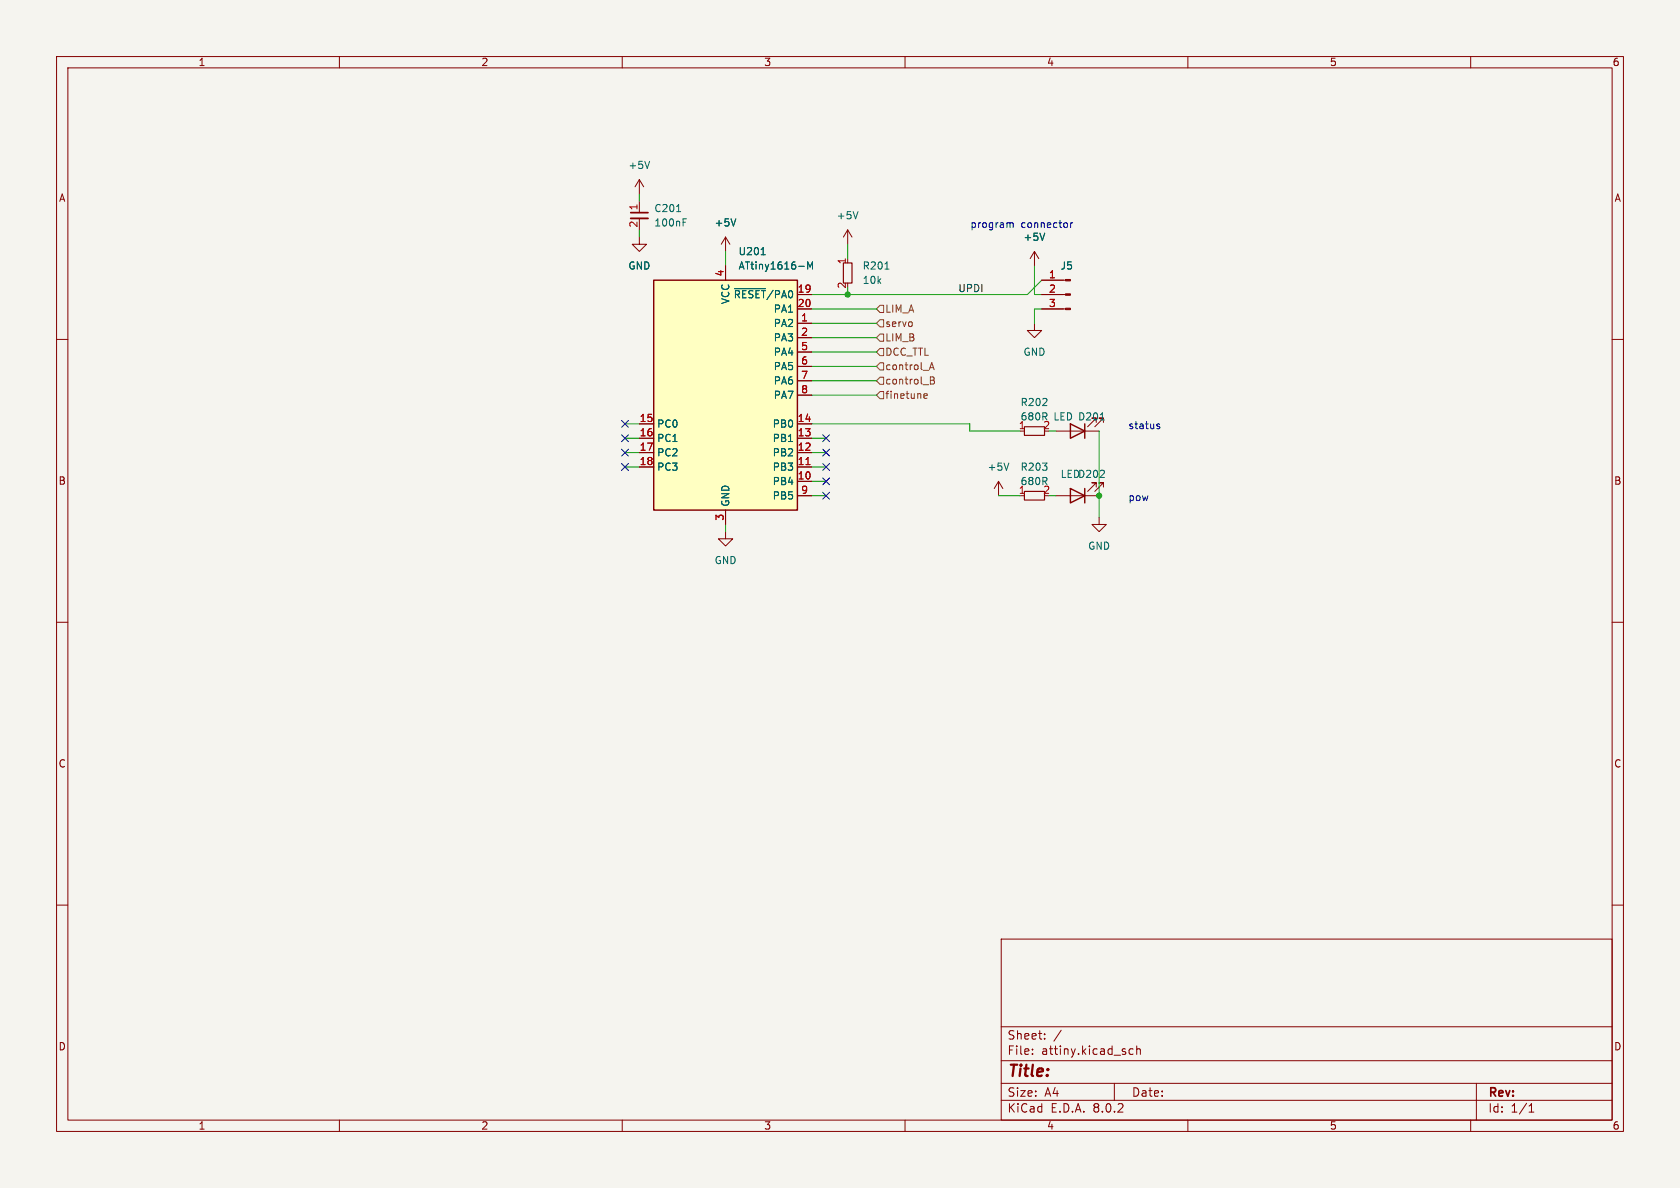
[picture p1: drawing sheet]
(kicad_sch (version 20230121) (generator eeschema)

 (paper "A4")

 (lib_symbols
  (symbol "Connector:Conn_01x03_Pin" (pin_names (offset 1.016) hide) (in_bom yes) (on_board yes)
   (property "Reference" "J" (at 0 5.08 0) (effects (font (size 1.27 1.27))))
   (property "Value" "Conn_01x03_Pin" (at 0 -5.08 0) (effects (font (size 1.27 1.27))))
   (property "Footprint" "" (at 0 0 0) (effects (font (size 1.27 1.27)) hide))
   (property "Datasheet" "~" (at 0 0 0) (effects (font (size 1.27 1.27)) hide))
   (property "ki_locked" "" (at 0 0 0) (effects (font (size 1.27 1.27))))
   (symbol "Conn_01x03_Pin_1_1"
    (polyline (pts (xy 1.27 -2.54) (xy 0.8636 -2.54)) (stroke (width 0.1524) (type default)) (fill (type none)))
    (polyline (pts (xy 1.27 0) (xy 0.8636 0)) (stroke (width 0.1524) (type default)) (fill (type none)))
    (polyline (pts (xy 1.27 2.54) (xy 0.8636 2.54)) (stroke (width 0.1524) (type default)) (fill (type none)))
    (rectangle (start 0.8636 -2.413) (end 0 -2.667) (stroke (width 0.1524) (type default)) (fill (type outline)))
    (rectangle (start 0.8636 0.127) (end 0 -0.127) (stroke (width 0.1524) (type default)) (fill (type outline)))
    (rectangle (start 0.8636 2.667) (end 0 2.413) (stroke (width 0.1524) (type default)) (fill (type outline)))
    (pin passive line (at 5.08 2.54 180) (length 3.81) (name "Pin_1" (effects (font (size 1.27 1.27)))) (number "1" (effects (font (size 1.27 1.27)))))
    (pin passive line (at 5.08 0 180) (length 3.81) (name "Pin_2" (effects (font (size 1.27 1.27)))) (number "2" (effects (font (size 1.27 1.27)))))
    (pin passive line (at 5.08 -2.54 180) (length 3.81) (name "Pin_3" (effects (font (size 1.27 1.27)))) (number "3" (effects (font (size 1.27 1.27)))))))
  (symbol "capacitor_miscellaneous:C_0603_100nF" (in_bom yes) (on_board yes)
   (property "Reference" "C" (at 1.27 2.54 0) (effects (font (size 1.27 1.27))))
   (property "Value" "100nF" (at 3.81 -2.54 0) (effects (font (size 1.27 1.27))))
   (property "Footprint" "Capacitor_SMD:C_0603_1608Metric" (at 0 0 0) (effects (font (size 1.27 1.27)) hide))
   (property "Datasheet" "" (at 0 0 0) (effects (font (size 1.27 1.27)) hide))
   (property "JLCPCB Part#" "C14663" (at 0 0 0) (effects (font (size 1.27 1.27)) hide))
   (symbol "C_0603_100nF_0_1"
    (polyline (pts (xy -1.524 -0.508) (xy 1.524 -0.508)) (stroke (width 0.3302) (type default)) (fill (type none)))
    (polyline (pts (xy -1.524 0.508) (xy 1.524 0.508)) (stroke (width 0.3048) (type default)) (fill (type none))))
   (symbol "C_0603_100nF_1_1"
    (pin passive line (at 0 2.54 270) (length 2.032) (name "~" (effects (font (size 1.27 1.27)))) (number "1" (effects (font (size 1.27 1.27)))))
    (pin passive line (at 0 -2.54 90) (length 2.032) (name "~" (effects (font (size 1.27 1.27)))) (number "2" (effects (font (size 1.27 1.27)))))))
  (symbol "custom_kicad_lib_sk:ATtiny1616-M" (in_bom yes) (on_board yes)
   (property "Reference" "U" (at -12.7 21.59 0) (effects (font (size 1.27 1.27)) (justify left bottom)))
   (property "Value" "ATtiny1616-M" (at 2.54 -21.59 0) (effects (font (size 1.27 1.27)) (justify left top)))
   (property "Footprint" "custom_kicad_lib_sk:VQFN-20-1EP_3x3mm_P0.4mm_EP1.7x1.7mm" (at 0 3.81 0) (effects (font (size 1.27 1.27) italic) hide))
   (property "Datasheet" "http://ww1.microchip.com/downloads/en/DeviceDoc/ATtiny3216_ATtiny1616-data-sheet-40001997B.pdf" (at 0 0 0) (effects (font (size 1.27 1.27)) hide))
   (property "JLCPCB Part#" "C507118" (at 0 -2.54 0) (effects (font (size 1.27 1.27)) hide))
   (symbol "ATtiny1616-M_0_1"
    (rectangle (start -12.7 -20.32) (end 12.7 20.32) (stroke (width 0.254) (type default)) (fill (type background))))
   (symbol "ATtiny1616-M_1_1"
    (pin bidirectional line (at 15.24 12.7 180) (length 2.54) (name "PA2" (effects (font (size 1.27 1.27)))) (number "1" (effects (font (size 1.27 1.27)))))
    (pin bidirectional line (at 15.24 -15.24 180) (length 2.54) (name "PB4" (effects (font (size 1.27 1.27)))) (number "10" (effects (font (size 1.27 1.27)))))
    (pin bidirectional line (at 15.24 -12.7 180) (length 2.54) (name "PB3" (effects (font (size 1.27 1.27)))) (number "11" (effects (font (size 1.27 1.27)))))
    (pin bidirectional line (at 15.24 -10.16 180) (length 2.54) (name "PB2" (effects (font (size 1.27 1.27)))) (number "12" (effects (font (size 1.27 1.27)))))
    (pin bidirectional line (at 15.24 -7.62 180) (length 2.54) (name "PB1" (effects (font (size 1.27 1.27)))) (number "13" (effects (font (size 1.27 1.27)))))
    (pin bidirectional line (at 15.24 -5.08 180) (length 2.54) (name "PB0" (effects (font (size 1.27 1.27)))) (number "14" (effects (font (size 1.27 1.27)))))
    (pin bidirectional line (at -15.24 -5.08 0) (length 2.54) (name "PC0" (effects (font (size 1.27 1.27)))) (number "15" (effects (font (size 1.27 1.27)))))
    (pin bidirectional line (at -15.24 -7.62 0) (length 2.54) (name "PC1" (effects (font (size 1.27 1.27)))) (number "16" (effects (font (size 1.27 1.27)))))
    (pin bidirectional line (at -15.24 -10.16 0) (length 2.54) (name "PC2" (effects (font (size 1.27 1.27)))) (number "17" (effects (font (size 1.27 1.27)))))
    (pin bidirectional line (at -15.24 -12.7 0) (length 2.54) (name "PC3" (effects (font (size 1.27 1.27)))) (number "18" (effects (font (size 1.27 1.27)))))
    (pin bidirectional line (at 15.24 17.78 180) (length 2.54) (name "~{RESET}/PA0" (effects (font (size 1.27 1.27)))) (number "19" (effects (font (size 1.27 1.27)))))
    (pin bidirectional line (at 15.24 10.16 180) (length 2.54) (name "PA3" (effects (font (size 1.27 1.27)))) (number "2" (effects (font (size 1.27 1.27)))))
    (pin bidirectional line (at 15.24 15.24 180) (length 2.54) (name "PA1" (effects (font (size 1.27 1.27)))) (number "20" (effects (font (size 1.27 1.27)))))
    (pin passive line (at 0 -22.86 90) (length 2.54) hide (name "GND" (effects (font (size 1.27 1.27)))) (number "21" (effects (font (size 1.27 1.27)))))
    (pin power_in line (at 0 -22.86 90) (length 2.54) (name "GND" (effects (font (size 1.27 1.27)))) (number "3" (effects (font (size 1.27 1.27)))))
    (pin power_in line (at 0 22.86 270) (length 2.54) (name "VCC" (effects (font (size 1.27 1.27)))) (number "4" (effects (font (size 1.27 1.27)))))
    (pin bidirectional line (at 15.24 7.62 180) (length 2.54) (name "PA4" (effects (font (size 1.27 1.27)))) (number "5" (effects (font (size 1.27 1.27)))))
    (pin bidirectional line (at 15.24 5.08 180) (length 2.54) (name "PA5" (effects (font (size 1.27 1.27)))) (number "6" (effects (font (size 1.27 1.27)))))
    (pin bidirectional line (at 15.24 2.54 180) (length 2.54) (name "PA6" (effects (font (size 1.27 1.27)))) (number "7" (effects (font (size 1.27 1.27)))))
    (pin bidirectional line (at 15.24 0 180) (length 2.54) (name "PA7" (effects (font (size 1.27 1.27)))) (number "8" (effects (font (size 1.27 1.27)))))
    (pin bidirectional line (at 15.24 -17.78 180) (length 2.54) (name "PB5" (effects (font (size 1.27 1.27)))) (number "9" (effects (font (size 1.27 1.27)))))))
  (symbol "custom_kicad_lib_sk:LED" (pin_numbers hide) (pin_names (offset 1.016) hide) (in_bom yes) (on_board yes)
   (property "Reference" "D" (at 0 2.54 0) (effects (font (size 1.27 1.27))))
   (property "Value" "LED" (at 0 -2.54 0) (effects (font (size 1.27 1.27))))
   (property "Footprint" "LED_SMD:LED_0805_2012Metric_Pad1.15x1.40mm_HandSolder" (at 0 0 0) (effects (font (size 1.27 1.27)) hide))
   (property "Datasheet" "~" (at 0 0 0) (effects (font (size 1.27 1.27)) hide))
   (property "JLCPCB Part#" "C2296" (at 0 0 0) (effects (font (size 1.27 1.27)) hide))
   (symbol "LED_0_1"
    (polyline (pts (xy -1.27 -1.27) (xy -1.27 1.27)) (stroke (width 0.254) (type default)) (fill (type none)))
    (polyline (pts (xy -1.27 0) (xy 1.27 0)) (stroke (width 0) (type default)) (fill (type none)))
    (polyline (pts (xy 1.27 -1.27) (xy 1.27 1.27) (xy -1.27 0) (xy 1.27 -1.27)) (stroke (width 0.254) (type default)) (fill (type none)))
    (polyline (pts (xy -3.048 -0.762) (xy -4.572 -2.286) (xy -3.81 -2.286) (xy -4.572 -2.286) (xy -4.572 -1.524)) (stroke (width 0) (type default)) (fill (type none)))
    (polyline (pts (xy -1.778 -0.762) (xy -3.302 -2.286) (xy -2.54 -2.286) (xy -3.302 -2.286) (xy -3.302 -1.524)) (stroke (width 0) (type default)) (fill (type none))))
   (symbol "LED_1_1"
    (pin passive line (at -3.81 0 0) (length 2.54) (name "K" (effects (font (size 1.27 1.27)))) (number "1" (effects (font (size 1.27 1.27)))))
    (pin passive line (at 3.81 0 180) (length 2.54) (name "A" (effects (font (size 1.27 1.27)))) (number "2" (effects (font (size 1.27 1.27)))))))
  (symbol "power:+5V" (power) (pin_names (offset 0)) (in_bom yes) (on_board yes)
   (property "Reference" "#PWR" (at 0 -3.81 0) (effects (font (size 1.27 1.27)) hide))
   (property "Value" "+5V" (at 0 3.556 0) (effects (font (size 1.27 1.27))))
   (property "Footprint" "" (at 0 0 0) (effects (font (size 1.27 1.27)) hide))
   (property "Datasheet" "" (at 0 0 0) (effects (font (size 1.27 1.27)) hide))
   (symbol "+5V_0_1"
    (polyline (pts (xy -0.762 1.27) (xy 0 2.54)) (stroke (width 0) (type default)) (fill (type none)))
    (polyline (pts (xy 0 0) (xy 0 2.54)) (stroke (width 0) (type default)) (fill (type none)))
    (polyline (pts (xy 0 2.54) (xy 0.762 1.27)) (stroke (width 0) (type default)) (fill (type none))))
   (symbol "+5V_1_1"
    (pin power_in line (at 0 0 90) (length 0) hide (name "+5V" (effects (font (size 1.27 1.27)))) (number "1" (effects (font (size 1.27 1.27)))))))
  (symbol "power:GND" (power) (pin_names (offset 0)) (in_bom yes) (on_board yes)
   (property "Reference" "#PWR" (at 0 -6.35 0) (effects (font (size 1.27 1.27)) hide))
   (property "Value" "GND" (at 0 -3.81 0) (effects (font (size 1.27 1.27))))
   (property "Footprint" "" (at 0 0 0) (effects (font (size 1.27 1.27)) hide))
   (property "Datasheet" "" (at 0 0 0) (effects (font (size 1.27 1.27)) hide))
   (symbol "GND_0_1"
    (polyline (pts (xy 0 0) (xy 0 -1.27) (xy 1.27 -1.27) (xy 0 -2.54) (xy -1.27 -1.27) (xy 0 -1.27)) (stroke (width 0) (type default)) (fill (type none))))
   (symbol "GND_1_1"
    (pin power_in line (at 0 0 270) (length 0) hide (name "GND" (effects (font (size 1.27 1.27)))) (number "1" (effects (font (size 1.27 1.27)))))))
  (symbol "resistors_0603:R_10k_0603" (in_bom yes) (on_board yes)
   (property "Reference" "R" (at 1.27 2.54 0) (effects (font (size 1.27 1.27))))
   (property "Value" "10k" (at 2.54 -2.54 0) (effects (font (size 1.27 1.27))))
   (property "Footprint" "custom_kicad_lib_sk:R_0603_smalltext" (at 2.54 2.54 0) (effects (font (size 1.27 1.27)) hide))
   (property "Datasheet" "" (at -2.54 0 0) (effects (font (size 1.27 1.27)) hide))
   (property "JLCPCB Part#" "C25804" (at 0 0 0) (effects (font (size 1.27 1.27)) hide))
   (symbol "R_10k_0603_0_1"
    (rectangle (start -0.762 1.778) (end 0.762 -1.778) (stroke (width 0.2032) (type default)) (fill (type none))))
   (symbol "R_10k_0603_1_1"
    (pin passive line (at 0 2.54 270) (length 0.762) (name "~" (effects (font (size 1.27 1.27)))) (number "1" (effects (font (size 1.27 1.27)))))
    (pin passive line (at 0 -2.54 90) (length 0.762) (name "~" (effects (font (size 1.27 1.27)))) (number "2" (effects (font (size 1.27 1.27)))))))
  (symbol "resistors_0603:R_680R_0603" (in_bom yes) (on_board yes)
   (property "Reference" "R" (at 1.27 2.54 0) (effects (font (size 1.27 1.27))))
   (property "Value" "680R" (at 2.54 -2.54 0) (effects (font (size 1.27 1.27))))
   (property "Footprint" "custom_kicad_lib_sk:R_0603_smalltext" (at 2.54 2.54 0) (effects (font (size 1.27 1.27)) hide))
   (property "Datasheet" "" (at -2.54 0 0) (effects (font (size 1.27 1.27)) hide))
   (property "JLCPCB Part#" "C17798" (at 0 0 0) (effects (font (size 1.27 1.27)) hide))
   (symbol "R_680R_0603_0_1"
    (rectangle (start -0.762 1.778) (end 0.762 -1.778) (stroke (width 0.2032) (type default)) (fill (type none))))
   (symbol "R_680R_0603_1_1"
    (pin passive line (at 0 2.54 270) (length 0.762) (name "~" (effects (font (size 1.27 1.27)))) (number "1" (effects (font (size 1.27 1.27)))))
    (pin passive line (at 0 -2.54 90) (length 0.762) (name "~" (effects (font (size 1.27 1.27)))) (number "2" (effects (font (size 1.27 1.27))))))))

 (junction (at 149.86 52.07) (diameter 0) (color 0 0 0 0))
 (junction (at 194.31 87.63) (diameter 0) (color 0 0 0 0))

 (no_connect (at 110.49 80.01))
 (no_connect (at 146.05 82.55))
 (no_connect (at 146.05 85.09))
 (no_connect (at 146.05 80.01))
 (no_connect (at 110.49 74.93))
 (no_connect (at 146.05 77.47))
 (no_connect (at 146.05 87.63))
 (no_connect (at 110.49 77.47))
 (no_connect (at 110.49 82.55))

 (wire (pts (xy 110.49 82.55) (xy 113.03 82.55)) (stroke (width 0) (type default)))
 (wire (pts (xy 185.42 76.2) (xy 186.69 76.2)) (stroke (width 0) (type default)))
 (wire (pts (xy 176.53 87.63) (xy 180.34 87.63)) (stroke (width 0) (type default)))
 (wire (pts (xy 110.49 77.47) (xy 113.03 77.47)) (stroke (width 0) (type default)))
 (wire (pts (xy 185.42 87.63) (xy 186.69 87.63)) (stroke (width 0) (type default)))
 (wire (pts (xy 143.51 64.77) (xy 154.94 64.77)) (stroke (width 0) (type default)))
 (wire (pts (xy 146.05 85.09) (xy 143.51 85.09)) (stroke (width 0) (type default)))
 (wire (pts (xy 146.05 87.63) (xy 143.51 87.63)) (stroke (width 0) (type default)))
 (wire (pts (xy 182.88 54.61) (xy 184.15 54.61)) (stroke (width 0) (type default)))
 (wire (pts (xy 180.34 76.2) (xy 171.45 76.2)) (stroke (width 0) (type default)))
 (wire (pts (xy 143.51 59.69) (xy 154.94 59.69)) (stroke (width 0) (type default)))
 (wire (pts (xy 143.51 52.07) (xy 149.86 52.07)) (stroke (width 0) (type default)))
 (wire (pts (xy 143.51 54.61) (xy 154.94 54.61)) (stroke (width 0) (type default)))
 (wire (pts (xy 143.51 69.85) (xy 154.94 69.85)) (stroke (width 0) (type default)))
 (wire (pts (xy 182.88 52.07) (xy 184.15 52.07)) (stroke (width 0) (type default)))
 (wire (pts (xy 181.61 52.07) (xy 184.15 49.53)) (stroke (width 0) (type default)))
 (wire (pts (xy 149.86 52.07) (xy 181.61 52.07)) (stroke (width 0) (type default)))
 (wire (pts (xy 110.49 80.01) (xy 113.03 80.01)) (stroke (width 0) (type default)))
 (wire (pts (xy 128.27 44.45) (xy 128.27 46.99)) (stroke (width 0) (type default)))
 (wire (pts (xy 128.27 92.71) (xy 128.27 93.98)) (stroke (width 0) (type default)))
 (wire (pts (xy 143.51 62.23) (xy 154.94 62.23)) (stroke (width 0) (type default)))
 (wire (pts (xy 146.05 80.01) (xy 143.51 80.01)) (stroke (width 0) (type default)))
 (wire (pts (xy 149.86 50.8) (xy 149.86 52.07)) (stroke (width 0) (type default)))
 (wire (pts (xy 194.31 87.63) (xy 194.31 91.44)) (stroke (width 0) (type default)))
 (wire (pts (xy 113.03 34.29) (xy 113.03 35.56)) (stroke (width 0) (type default)))
 (wire (pts (xy 146.05 77.47) (xy 143.51 77.47)) (stroke (width 0) (type default)))
 (wire (pts (xy 182.88 54.61) (xy 182.88 57.15)) (stroke (width 0) (type default)))
 (wire (pts (xy 143.51 74.93) (xy 171.45 74.93)) (stroke (width 0) (type default)))
 (wire (pts (xy 110.49 74.93) (xy 113.03 74.93)) (stroke (width 0) (type default)))
 (wire (pts (xy 113.03 40.64) (xy 113.03 41.91)) (stroke (width 0) (type default)))
 (wire (pts (xy 143.51 57.15) (xy 154.94 57.15)) (stroke (width 0) (type default)))
 (wire (pts (xy 194.31 76.2) (xy 194.31 87.63)) (stroke (width 0) (type default)))
 (wire (pts (xy 146.05 82.55) (xy 143.51 82.55)) (stroke (width 0) (type default)))
 (wire (pts (xy 182.88 46.99) (xy 182.88 52.07)) (stroke (width 0) (type default)))
 (wire (pts (xy 143.51 67.31) (xy 154.94 67.31)) (stroke (width 0) (type default)))
 (wire (pts (xy 149.86 43.18) (xy 149.86 45.72)) (stroke (width 0) (type default)))
 (wire (pts (xy 171.45 76.2) (xy 171.45 74.93)) (stroke (width 0) (type default)))

 (text "pow" (at 199.39 88.9 0) (effects (font (size 1.27 1.27)) (justify left bottom)))
 (text "program connector" (at 171.45 40.64 0) (effects (font (size 1.27 1.27)) (justify left bottom)))
 (text "status\n" (at 199.39 76.2 0) (effects (font (size 1.27 1.27)) (justify left bottom)))

 (label "UPDI" (at 173.99 52.07 180) (fields_autoplaced) (effects (font (size 1.27 1.27)) (justify right bottom)))

 (hierarchical_label "control_B" (shape input) (at 154.94 67.31 0) (fields_autoplaced) (effects (font (size 1.27 1.27)) (justify left)))
 (hierarchical_label "control_A" (shape input) (at 154.94 64.77 0) (fields_autoplaced) (effects (font (size 1.27 1.27)) (justify left)))
 (hierarchical_label "servo" (shape input) (at 154.94 57.15 0) (fields_autoplaced) (effects (font (size 1.27 1.27)) (justify left)))
 (hierarchical_label "LIM_B" (shape input) (at 154.94 59.69 0) (fields_autoplaced) (effects (font (size 1.27 1.27)) (justify left)))
 (hierarchical_label "DCC_TTL" (shape input) (at 154.94 62.23 0) (fields_autoplaced) (effects (font (size 1.27 1.27)) (justify left)))
 (hierarchical_label "finetune" (shape input) (at 154.94 69.85 0) (fields_autoplaced) (effects (font (size 1.27 1.27)) (justify left)))
 (hierarchical_label "LIM_A" (shape input) (at 154.94 54.61 0) (fields_autoplaced) (effects (font (size 1.27 1.27)) (justify left)))

 (symbol (lib_id "custom_kicad_lib_sk:LED") (at 190.5 76.2 180) (unit 1) (in_bom yes) (on_board yes) (dnp no)
  (property "Reference" "D201" (at 193.04 73.66 0) (effects (font (size 1.27 1.27))))
  (property "Value" "LED" (at 187.96 73.66 0) (effects (font (size 1.27 1.27))))
  (property "Footprint" "LED_SMD:LED_0805_2012Metric_Pad1.15x1.40mm_HandSolder" (at 190.5 76.2 0) (effects (font (size 1.27 1.27)) hide))
  (property "Datasheet" "~" (at 190.5 76.2 0) (effects (font (size 1.27 1.27)) hide))
  (property "JLCPCB Part#" "C2296" (at 190.5 76.2 0) (effects (font (size 1.27 1.27)) hide)) (pin "1") (pin "2")
  (instances (project "servoFrogSwitches" (path "" (reference "D201") (unit 1)))))

 (symbol (lib_id "power:GND") (at 194.31 91.44 0) (unit 1) (in_bom yes) (on_board yes) (dnp no) (fields_autoplaced)
  (property "Reference" "#PWR0206" (at 194.31 97.79 0) (effects (font (size 1.27 1.27)) hide))
  (property "Value" "GND" (at 194.31 96.52 0) (effects (font (size 1.27 1.27))))
  (property "Footprint" "" (at 194.31 91.44 0) (effects (font (size 1.27 1.27)) hide))
  (property "Datasheet" "" (at 194.31 91.44 0) (effects (font (size 1.27 1.27)) hide)) (pin "1")
  (instances (project "servoFrogSwitches" (path "" (reference "#PWR0206") (unit 1)))))

 (symbol (lib_id "power:+5V") (at 113.03 34.29 0) (unit 1) (in_bom yes) (on_board yes) (dnp no) (fields_autoplaced)
  (property "Reference" "#PWR0201" (at 113.03 38.1 0) (effects (font (size 1.27 1.27)) hide))
  (property "Value" "+5V" (at 113.03 29.21 0) (effects (font (size 1.27 1.27))))
  (property "Footprint" "" (at 113.03 34.29 0) (effects (font (size 1.27 1.27)) hide))
  (property "Datasheet" "" (at 113.03 34.29 0) (effects (font (size 1.27 1.27)) hide)) (pin "1")
  (instances (project "servoFrogSwitches" (path "" (reference "#PWR0201") (unit 1)))))

 (symbol (lib_id "resistors_0603:R_10k_0603") (at 149.86 48.26 0) (unit 1) (in_bom yes) (on_board yes) (dnp no) (fields_autoplaced)
  (property "Reference" "R201" (at 152.4 46.99 0) (effects (font (size 1.27 1.27)) (justify left)))
  (property "Value" "10k" (at 152.4 49.53 0) (effects (font (size 1.27 1.27)) (justify left)))
  (property "Footprint" "custom_kicad_lib_sk:R_0603_smalltext" (at 152.4 45.72 0) (effects (font (size 1.27 1.27)) hide))
  (property "Datasheet" "" (at 147.32 48.26 0) (effects (font (size 1.27 1.27)) hide))
  (property "JLCPCB Part#" "C25804" (at 149.86 48.26 0) (effects (font (size 1.27 1.27)) hide)) (pin "1") (pin "2")
  (instances (project "servoFrogSwitches" (path "" (reference "R201") (unit 1)))))

 (symbol (lib_id "Connector:Conn_01x03_Pin") (at 189.23 52.07 0) (mirror y) (unit 1) (in_bom yes) (on_board yes) (dnp no)
  (property "Reference" "J5" (at 188.595 46.99 0) (effects (font (size 1.27 1.27))))
  (property "Value" "Conn_01x03_Pin" (at 188.595 46.99 0) (effects (font (size 1.27 1.27)) hide))
  (property "Footprint" "Connector_PinHeader_1.27mm:PinHeader_1x03_P1.27mm_Vertical" (at 189.23 52.07 0) (effects (font (size 1.27 1.27)) hide))
  (property "Datasheet" "~" (at 189.23 52.07 0) (effects (font (size 1.27 1.27)) hide)) (pin "1") (pin "2") (pin "3")
  (instances (project "semaphore" (path "" (reference "J5") (unit 1))) (project "servoFrogSwitches" (path "" (reference "J201") (unit 1))) (project "LoPiTS" (path "" (reference "J5") (unit 1))) (project "lightSignal" (path "" (reference "J5") (unit 1)) (path "" (reference "J201") (unit 1)))))

 (symbol (lib_id "resistors_0603:R_680R_0603") (at 182.88 87.63 90) (unit 1) (in_bom yes) (on_board yes) (dnp no) (fields_autoplaced)
  (property "Reference" "R203" (at 182.88 82.55 90) (effects (font (size 1.27 1.27))))
  (property "Value" "680R" (at 182.88 85.09 90) (effects (font (size 1.27 1.27))))
  (property "Footprint" "custom_kicad_lib_sk:R_0603_smalltext" (at 180.34 85.09 0) (effects (font (size 1.27 1.27)) hide))
  (property "Datasheet" "" (at 182.88 90.17 0) (effects (font (size 1.27 1.27)) hide))
  (property "JLCPCB Part#" "C17798" (at 182.88 87.63 0) (effects (font (size 1.27 1.27)) hide)) (pin "1") (pin "2")
  (instances (project "servoFrogSwitches" (path "" (reference "R203") (unit 1)))))

 (symbol (lib_id "custom_kicad_lib_sk:LED") (at 190.5 87.63 180) (unit 1) (in_bom yes) (on_board yes) (dnp no)
  (property "Reference" "D202" (at 193.04 83.82 0) (effects (font (size 1.27 1.27))))
  (property "Value" "LED" (at 189.23 83.82 0) (effects (font (size 1.27 1.27))))
  (property "Footprint" "LED_SMD:LED_0805_2012Metric_Pad1.15x1.40mm_HandSolder" (at 190.5 87.63 0) (effects (font (size 1.27 1.27)) hide))
  (property "Datasheet" "~" (at 190.5 87.63 0) (effects (font (size 1.27 1.27)) hide))
  (property "JLCPCB Part#" "C2296" (at 190.5 87.63 0) (effects (font (size 1.27 1.27)) hide)) (pin "1") (pin "2")
  (instances (project "servoFrogSwitches" (path "" (reference "D202") (unit 1)))))

 (symbol (lib_id "power:+5V") (at 128.27 44.45 0) (unit 1) (in_bom yes) (on_board yes) (dnp no) (fields_autoplaced)
  (property "Reference" "#PWR0203" (at 128.27 48.26 0) (effects (font (size 1.27 1.27)) hide))
  (property "Value" "+5V" (at 128.27 39.37 0) (effects (font (size 1.27 1.27))))
  (property "Footprint" "" (at 128.27 44.45 0) (effects (font (size 1.27 1.27)) hide))
  (property "Datasheet" "" (at 128.27 44.45 0) (effects (font (size 1.27 1.27)) hide)) (pin "1")
  (instances (project "servoFrogSwitches" (path "" (reference "#PWR0203") (unit 1)))))

 (symbol (lib_id "power:GND") (at 182.88 57.15 0) (unit 1) (in_bom yes) (on_board yes) (dnp no) (fields_autoplaced)
  (property "Reference" "#PWR0208" (at 182.88 63.5 0) (effects (font (size 1.27 1.27)) hide))
  (property "Value" "GND" (at 182.88 62.23 0) (effects (font (size 1.27 1.27))))
  (property "Footprint" "" (at 182.88 57.15 0) (effects (font (size 1.27 1.27)) hide))
  (property "Datasheet" "" (at 182.88 57.15 0) (effects (font (size 1.27 1.27)) hide)) (pin "1")
  (instances (project "servoFrogSwitches" (path "" (reference "#PWR0208") (unit 1)))))

 (symbol (lib_id "power:+5V") (at 182.88 46.99 0) (unit 1) (in_bom yes) (on_board yes) (dnp no) (fields_autoplaced)
  (property "Reference" "#PWR0209" (at 182.88 50.8 0) (effects (font (size 1.27 1.27)) hide))
  (property "Value" "+5V" (at 182.88 41.91 0) (effects (font (size 1.27 1.27))))
  (property "Footprint" "" (at 182.88 46.99 0) (effects (font (size 1.27 1.27)) hide))
  (property "Datasheet" "" (at 182.88 46.99 0) (effects (font (size 1.27 1.27)) hide)) (pin "1")
  (instances (project "servoFrogSwitches" (path "" (reference "#PWR0209") (unit 1)))))

 (symbol (lib_id "power:GND") (at 113.03 41.91 0) (unit 1) (in_bom yes) (on_board yes) (dnp no) (fields_autoplaced)
  (property "Reference" "#PWR0202" (at 113.03 48.26 0) (effects (font (size 1.27 1.27)) hide))
  (property "Value" "GND" (at 113.03 46.99 0) (effects (font (size 1.27 1.27))))
  (property "Footprint" "" (at 113.03 41.91 0) (effects (font (size 1.27 1.27)) hide))
  (property "Datasheet" "" (at 113.03 41.91 0) (effects (font (size 1.27 1.27)) hide)) (pin "1")
  (instances (project "servoFrogSwitches" (path "" (reference "#PWR0202") (unit 1)))))

 (symbol (lib_id "capacitor_miscellaneous:C_0603_100nF") (at 113.03 38.1 0) (unit 1) (in_bom yes) (on_board yes) (dnp no) (fields_autoplaced)
  (property "Reference" "C201" (at 115.57 36.8363 0) (effects (font (size 1.27 1.27)) (justify left)))
  (property "Value" "100nF" (at 115.57 39.3763 0) (effects (font (size 1.27 1.27)) (justify left)))
  (property "Footprint" "Capacitor_SMD:C_0603_1608Metric" (at 113.03 38.1 0) (effects (font (size 1.27 1.27)) hide))
  (property "Datasheet" "" (at 113.03 38.1 0) (effects (font (size 1.27 1.27)) hide))
  (property "JLCPCB Part#" "C14663" (at 113.03 38.1 0) (effects (font (size 1.27 1.27)) hide)) (pin "1") (pin "2")
  (instances (project "servoFrogSwitches" (path "" (reference "C201") (unit 1)))))

 (symbol (lib_id "custom_kicad_lib_sk:ATtiny1616-M") (at 128.27 69.85 0) (unit 1) (in_bom yes) (on_board yes) (dnp no) (fields_autoplaced)
  (property "Reference" "U201" (at 130.4641 44.45 0) (effects (font (size 1.27 1.27)) (justify left)))
  (property "Value" "ATtiny1616-M" (at 130.4641 46.99 0) (effects (font (size 1.27 1.27)) (justify left)))
  (property "Footprint" "custom_kicad_lib_sk:VQFN-20-1EP_3x3mm_P0.4mm_EP1.7x1.7mm" (at 128.27 66.04 0) (effects (font (size 1.27 1.27) italic) hide))
  (property "Datasheet" "http://ww1.microchip.com/downloads/en/DeviceDoc/ATtiny3216_ATtiny1616-data-sheet-40001997B.pdf" (at 128.27 69.85 0) (effects (font (size 1.27 1.27)) hide))
  (property "JLCPCB Part#" "C507118" (at 128.27 72.39 0) (effects (font (size 1.27 1.27)) hide)) (pin "1") (pin "10") (pin "11") (pin "12") (pin "13") (pin "14") (pin "15") (pin "16") (pin "17") (pin "18") (pin "19") (pin "2") (pin "20") (pin "21") (pin "3") (pin "4") (pin "5") (pin "6") (pin "7") (pin "8") (pin "9")
  (instances (project "servoFrogSwitches" (path "" (reference "U201") (unit 1)))))

 (symbol (lib_id "power:GND") (at 128.27 93.98 0) (unit 1) (in_bom yes) (on_board yes) (dnp no) (fields_autoplaced)
  (property "Reference" "#PWR0205" (at 128.27 100.33 0) (effects (font (size 1.27 1.27)) hide))
  (property "Value" "GND" (at 128.27 99.06 0) (effects (font (size 1.27 1.27))))
  (property "Footprint" "" (at 128.27 93.98 0) (effects (font (size 1.27 1.27)) hide))
  (property "Datasheet" "" (at 128.27 93.98 0) (effects (font (size 1.27 1.27)) hide)) (pin "1")
  (instances (project "servoFrogSwitches" (path "" (reference "#PWR0205") (unit 1)))))

 (symbol (lib_id "resistors_0603:R_680R_0603") (at 182.88 76.2 90) (unit 1) (in_bom yes) (on_board yes) (dnp no) (fields_autoplaced)
  (property "Reference" "R202" (at 182.88 71.12 90) (effects (font (size 1.27 1.27))))
  (property "Value" "680R" (at 182.88 73.66 90) (effects (font (size 1.27 1.27))))
  (property "Footprint" "custom_kicad_lib_sk:R_0603_smalltext" (at 180.34 73.66 0) (effects (font (size 1.27 1.27)) hide))
  (property "Datasheet" "" (at 182.88 78.74 0) (effects (font (size 1.27 1.27)) hide))
  (property "JLCPCB Part#" "C17798" (at 182.88 76.2 0) (effects (font (size 1.27 1.27)) hide)) (pin "1") (pin "2")
  (instances (project "servoFrogSwitches" (path "" (reference "R202") (unit 1)))))

 (symbol (lib_id "power:+5V") (at 149.86 43.18 0) (unit 1) (in_bom yes) (on_board yes) (dnp no) (fields_autoplaced)
  (property "Reference" "#PWR0204" (at 149.86 46.99 0) (effects (font (size 1.27 1.27)) hide))
  (property "Value" "+5V" (at 149.86 38.1 0) (effects (font (size 1.27 1.27))))
  (property "Footprint" "" (at 149.86 43.18 0) (effects (font (size 1.27 1.27)) hide))
  (property "Datasheet" "" (at 149.86 43.18 0) (effects (font (size 1.27 1.27)) hide)) (pin "1")
  (instances (project "servoFrogSwitches" (path "" (reference "#PWR0204") (unit 1)))))

 (symbol (lib_id "power:+5V") (at 176.53 87.63 0) (unit 1) (in_bom yes) (on_board yes) (dnp no) (fields_autoplaced)
  (property "Reference" "#PWR0207" (at 176.53 91.44 0) (effects (font (size 1.27 1.27)) hide))
  (property "Value" "+5V" (at 176.53 82.55 0) (effects (font (size 1.27 1.27))))
  (property "Footprint" "" (at 176.53 87.63 0) (effects (font (size 1.27 1.27)) hide))
  (property "Datasheet" "" (at 176.53 87.63 0) (effects (font (size 1.27 1.27)) hide)) (pin "1")
  (instances (project "servoFrogSwitches" (path "" (reference "#PWR0207") (unit 1))))))
